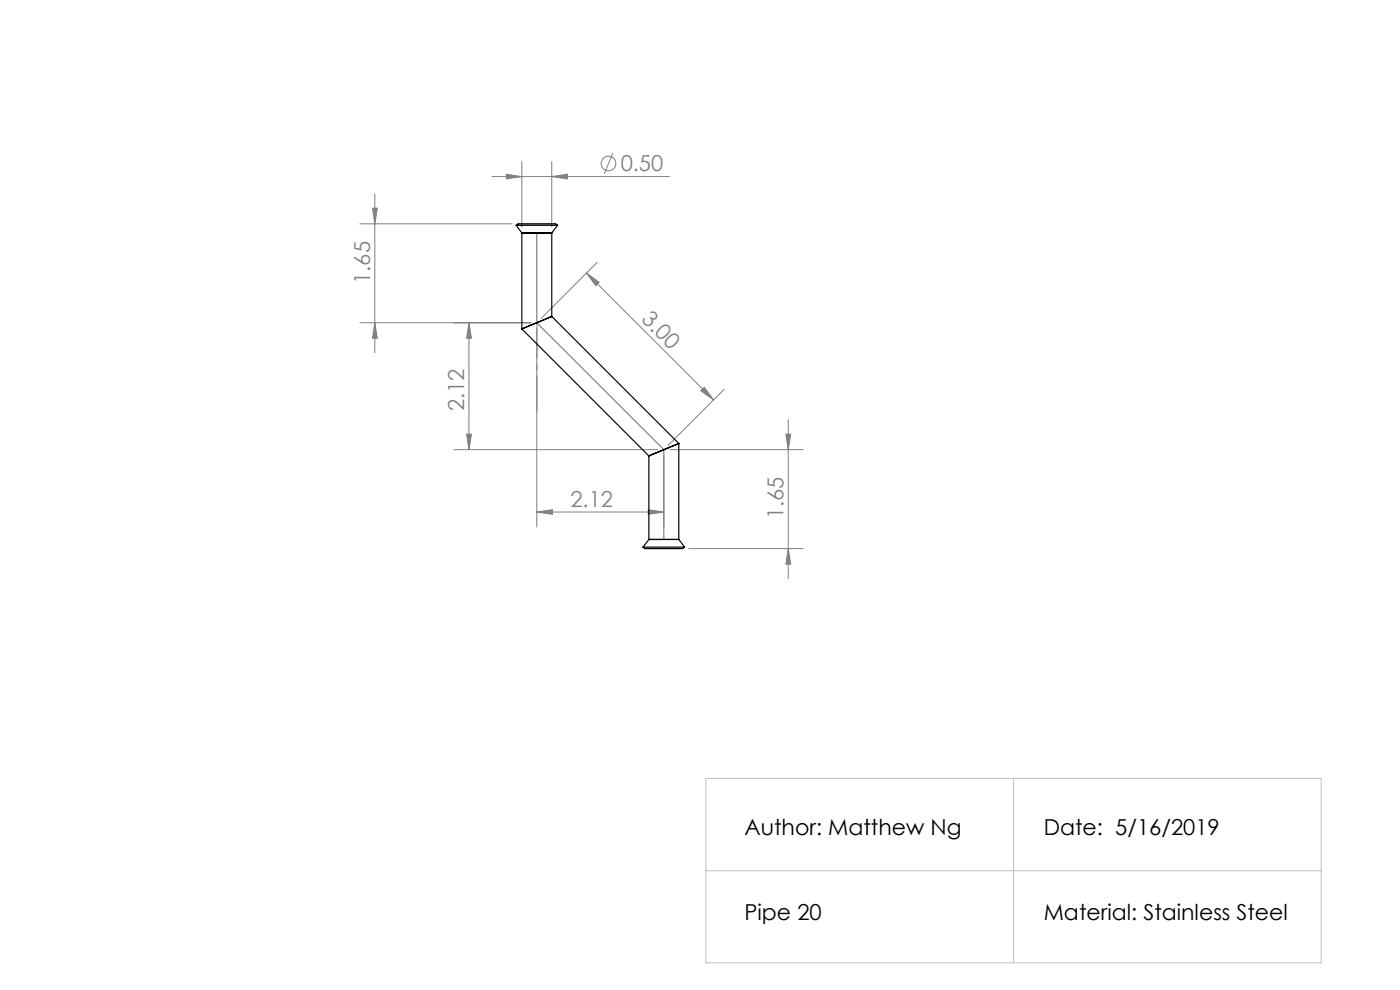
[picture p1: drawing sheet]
<svg xmlns="http://www.w3.org/2000/svg" width="297mm" height="210mm" viewBox="0 0 297 210" stroke-linecap="round" stroke-linejoin="round" font-family="sans-serif">
<g fill="none" stroke="#808080" stroke-width=".21">
<path d="M104.4 37.5h37.6M107.4 37l3.3 .5-3.3 .5zM110.7 34.3v13.8M117.1 37.5l3.3-.5v1zM117.1 34.3v13.8M130 32.4l-1.8 4.5M76.3 47.5h32.4M79 44.2h1l-.5 3.3zM79.5 41.1v33.7M124.4 57.9l27 26.9M124.4 57.9l2.7 2-.7 .7zM126.7 55.7l-11.9 11.8"/>
<path d="M76.3 68.5h36.3M79.5 68.5l.5 3.2h-1zM99.5 68.5l.5 3.2h-1zM99.5 68.5v26.9M113.9 69.7v42.1M96.3 95.4h43.3M99 92.1h1l-.5 3.3zM140.8 96.7v15.1M142.1 95.4h28.3M148.7 82.9l.7-.7 2 2.6zM153.6 82.6l-11.9 11.9M166.7 92.1h1l-.5 3.3z"/>
<path d="M167.2 89v33.7M113.9 108.6l3.3-.5v1zM113.9 108.6h26.9M137.5 108.1l3.3 .5-3.3 .5zM146.1 116.4h24.3M167.2 116.4l.5 3.3h-1z"/>
<circle cx="129.1" cy="34.7" r="1.56"/>
</g>
<path d="M149.8 165.1h130.5v39.1h-130.5zM215 165.1v39.1M149.8 184.7h130.5" fill="none" stroke="#c0c0c0" stroke-width=".21"/>
<path d="M113.9 49.4v19.1l26.9 26.9v19" fill="none" stroke="#808080" stroke-width=".25"/>
<path d="M113.9 68.4v18.9" fill="none" stroke="#808080" stroke-width=".21" stroke-dasharray="15.2 1.3 1.3 1.3" stroke-dashoffset="7.7"/>
<g fill="#808080">
<path d="M113.9 108.6l3.3-.5v1zM137.5 108.1l3.3 .5-3.3 .5z"/>
<path d="M107.4 37l3.3 .5-3.3 .5zM117.1 37.5l3.3-.5v1z"/>
<path d="M79 44.2h1l-.5 3.3zM79.5 68.5l.5 3.2h-1zM166.7 92.1h1l-.5 3.3zM167.2 116.4l.5 3.3h-1zM99.5 68.5l.5 3.2h-1zM99 92.1h1l-.5 3.3z"/>
<path d="M124.4 57.9l2.7 2-.7 .7zM148.7 82.9l.7-.7 2 2.6z"/>
</g>
<g fill="none" stroke="#000" stroke-width=".25">
<path d="M109.5 47.8h8.8M109.5 47.8l.4-.3h6.7a1.97 1.97 0 0 1 1.7 .3M109.5 47.8l1.2 1.6M110.7 49.4h6.4M110.7 49.4v20.4M117.1 49.4v17.7M118.3 47.8l-1.2 1.6M110.7 69.8l27 26.9M117.1 67.1l-6.4 2.7M117.1 67.1l26.9 27M137.7 96.7v17.7M144 94.1l-6.3 2.6"/>
<path d="M144 94.1v20.3M136.4 116.1h8.8M136.4 116.1a2.42 2.42 0 0 0 2.1 .3h5a2.01 2.01 0 0 0 1.7-.3M137.7 114.4h6.3M137.7 114.4l-1.3 1.7M144 114.4l1.2 1.7"/>
</g>
<g font-size="4.7" fill="#808080">
<text x="131.7" y="36.4">0.50</text>
<text x="78.5" y="60.2" transform="rotate(-90 78.5 60.2)">1.65</text>
<text x="135.9" y="67.9" transform="rotate(45 135.9 67.9)">3.00</text>
<text x="98.5" y="87.3" transform="rotate(-90 98.5 87.3)">2.12</text>
<text x="121" y="107.6">2.12</text>
<text x="166.2" y="110.1" transform="rotate(-90 166.2 110.1)">1.65</text>
</g>
<g font-size="4.7">
<text x="157.9" y="177.1">Author: Matthew Ng</text>
<text x="221.4" y="177.1">Date: 5/16/2019</text>
<text x="157.9" y="195.2">Pipe 20</text>
<text x="221.4" y="195.2">Material: Stainless Steel</text>
</g>
</svg>
